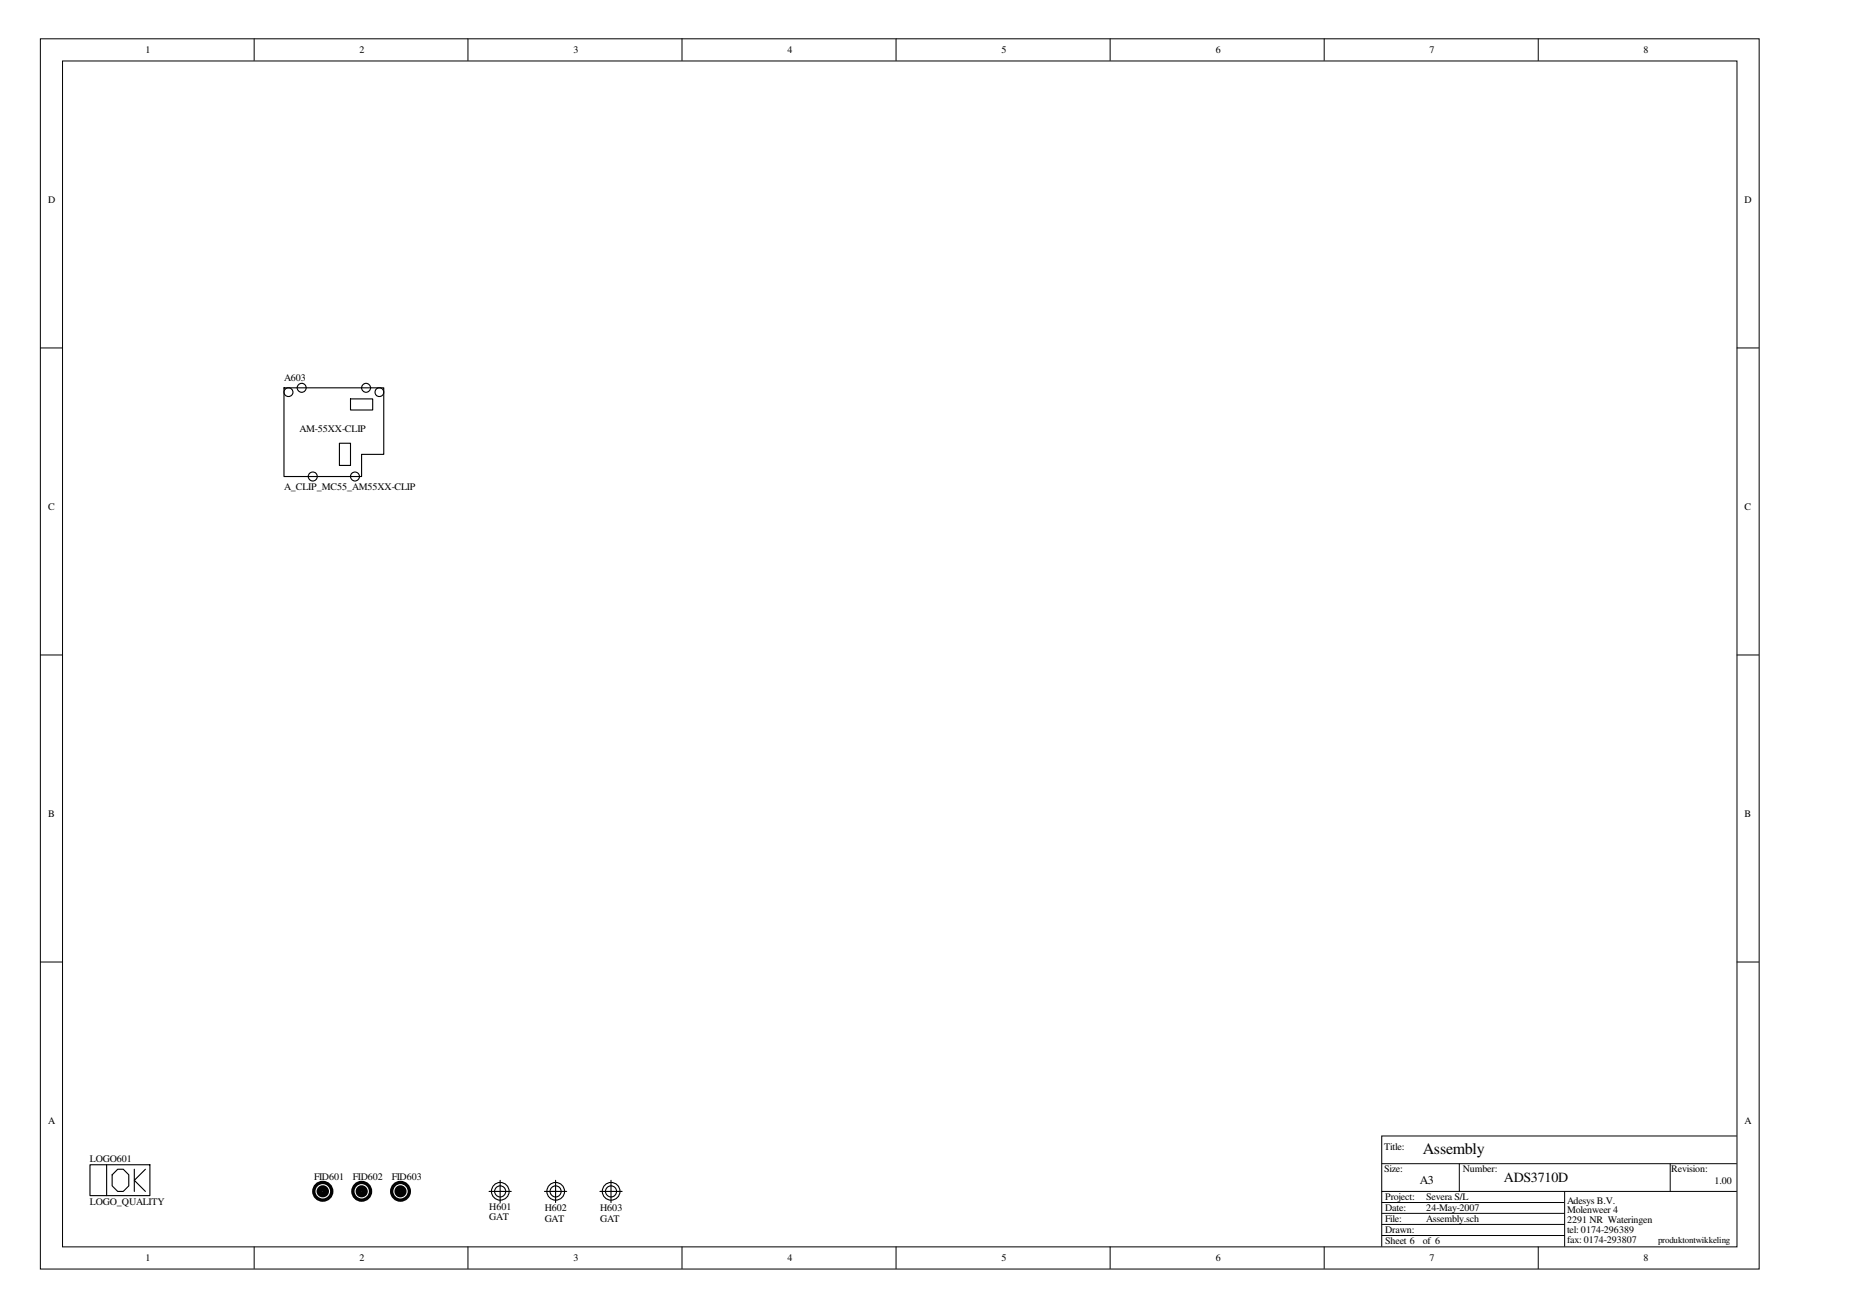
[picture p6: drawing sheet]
<svg xmlns="http://www.w3.org/2000/svg" width="297mm" height="210mm" viewBox="0 0 297 210" stroke-linecap="round" stroke-linejoin="round" font-family="sans-serif">
<g fill="none" stroke="#000" stroke-width=".16">
<path d="M6.5 6.2h275.6v197.3h-275.6zM10 9.8h268.6v190.1h-268.6zM40.8 6.2v3.5M75.1 6.2v3.5M109.4 6.2v3.5M143.7 6.2v3.5M178.1 6.2v3.5M212.4 6.2v3.5M246.7 6.2v3.5M6.4 55.8h3.6M278.5 55.8h3.6M6.4 105h3.6"/>
<path d="M278.5 105h3.6M6.4 154.3h3.6M278.5 154.3h3.6M40.8 199.9v3.6M75.1 199.9v3.6M109.4 199.9v3.6M143.7 199.9v3.6M178.1 199.9v3.6M212.4 199.9v3.6M221.6 198.1h29.3M221.6 196.3h29.3M221.6 194.6h29.3"/>
<path d="M221.6 186.6h56.9M221.6 192.8h29.3M234.1 186.6v4.5M246.7 199.9v3.6M250.9 191.1v8.8M267.9 186.6v4.5M278.5 191.1h-56.9v8.8M278.5 182.2h-56.9v8.9"/>
</g>
<g fill="none" stroke="#000" stroke-width=".18">
<path d="M45.5 62.2h16v10.7h-3.5v3.5h-12.5zM54.4 71.1h1.8v3.5h-1.8zM56.2 64h3.6v1.7h-3.6zM14.4 186.8h9.6v4.9h-9.6zM17.1 186.8v4.9M18.9 187.5h.9l.9 .9v1.8l-.9 .9h-.9l-.9-.9v-1.8zM21.5 187.5v3.6M23.3 187.5l-1.8 1.8 1.8 1.8M51.8 191.1h.1M58 191.1h.1M64.2 191.1h.1M78.4 191.1h3.6"/>
<path d="M80.2 191.1h.1M80.2 189.3v3.5M87.3 191.1h3.6M89.1 191.1h.1M89.1 189.3v3.5M96.2 191.1h3.6M98 191.1h.1M98 189.3v3.5"/>
<circle cx="46.3" cy="62.9" r=".71"/>
<circle cx="48.4" cy="62.2" r=".72"/>
<circle cx="50.2" cy="76.4" r=".72"/>
<circle cx="56.9" cy="76.4" r=".72"/>
<circle cx="58.7" cy="62.2" r=".72"/>
<circle cx="60.8" cy="62.9" r=".71"/>
<circle cx="80.2" cy="191" r=".88"/>
<circle cx="80.2" cy="191" r="1.42"/>
<circle cx="89.1" cy="191" r=".88"/>
<circle cx="89.1" cy="191" r="1.42"/>
<circle cx="98" cy="191" r=".88"/>
<circle cx="98" cy="191" r="1.42"/>
</g>
<g fill="none" stroke="#000" stroke-width=".53">
<circle cx="51.8" cy="191" r="1.43"/>
<circle cx="58" cy="191" r="1.42"/>
<circle cx="64.2" cy="191" r="1.42"/>
</g>
<g fill="none" stroke="#000" stroke-width=".89">
<circle cx="51.8" cy="191" r=".54"/>
<circle cx="58" cy="191" r=".54"/>
<circle cx="64.2" cy="191" r=".54"/>
</g>
<text font-size="2.6" x="228.2" y="185.1">Assembly</text>
<text font-size="2.2" x="241.2" y="189.6">ADS3710D</text>
<text font-size="1.9" x="227.7" y="189.9">A3</text>
<g font-size="1.6">
<text x="23.3" y="8.5">1</text>
<text x="57.7" y="8.5">2</text>
<text x="92" y="8.5">3</text>
<text x="126.3" y="8.5">4</text>
<text x="160.7" y="8.5">5</text>
<text x="195" y="8.5">6</text>
<text x="229.3" y="8.5">7</text>
<text x="263.6" y="8.5">8</text>
<text x="7.7" y="32.5">D</text>
<text x="279.8" y="32.5">D</text>
<text x="45.6" y="61.1">A603</text>
<text x="48" y="69.3">AM-55XX-CLIP</text>
<text x="7.7" y="81.7">C</text>
<text x="45.6" y="78.5">A_CLIP_MC55_AM55XX-CLIP</text>
<text x="279.8" y="81.7">C</text>
<text x="7.7" y="130.9">B</text>
<text x="279.8" y="130.9">B</text>
<text x="7.7" y="180.2">A</text>
<text x="222" y="184.4">Title:</text>
<text x="279.8" y="180.2">A</text>
<text x="14.4" y="186.4">LOGO601</text>
<text x="50.4" y="189.2">FID601</text>
<text x="56.6" y="189.2">FID602</text>
<text x="62.8" y="189.2">FID603</text>
<text x="222" y="188">Size:</text>
<text x="234.6" y="188">Number:</text>
<text x="268.1" y="188">Revision:</text>
<text x="275" y="189.8">1.00</text>
<text x="14.4" y="193.2">LOGO_QUALITY</text>
<text x="78.5" y="194.1">H601</text>
<text x="78.5" y="195.7">GAT</text>
<text x="87.4" y="194.2">H602</text>
<text x="87.4" y="196">GAT</text>
<text x="96.3" y="194.2">H603</text>
<text x="96.3" y="196">GAT</text>
<text x="222.2" y="197.8">Drawn:</text>
<text x="222.2" y="196">File:</text>
<text x="222.2" y="194.2">Date:</text>
<text x="222.2" y="192.4">Project:</text>
<text x="228.8" y="196">Assembly.sch</text>
<text x="228.8" y="194.2">24-May-2007</text>
<text x="228.8" y="192.4">Severa S/L</text>
<text x="251.3" y="193">Adesys B.V.</text>
<text x="251.3" y="197.8">tel: 0174-296389</text>
<text x="251.3" y="194.6">Molenweer 4</text>
<text x="251.3" y="196.2">2291 NR Wateringen</text>
<text x="23.3" y="202.2">1</text>
<text x="57.7" y="202.2">2</text>
<text x="92" y="202.2">3</text>
<text x="126.3" y="202.2">4</text>
<text x="160.7" y="202.2">5</text>
<text x="195" y="202.2">6</text>
<text x="222.2" y="199.6">Sheet 6</text>
<text x="228.2" y="199.6">of 6</text>
<text x="229.3" y="202.2">7</text>
<text x="251.3" y="199.4">fax: 0174-293807</text>
<text x="263.6" y="202.2">8</text>
</g>
<text font-size="1.4" x="265.9" y="199.4">produktontwikkeling</text>
</svg>
